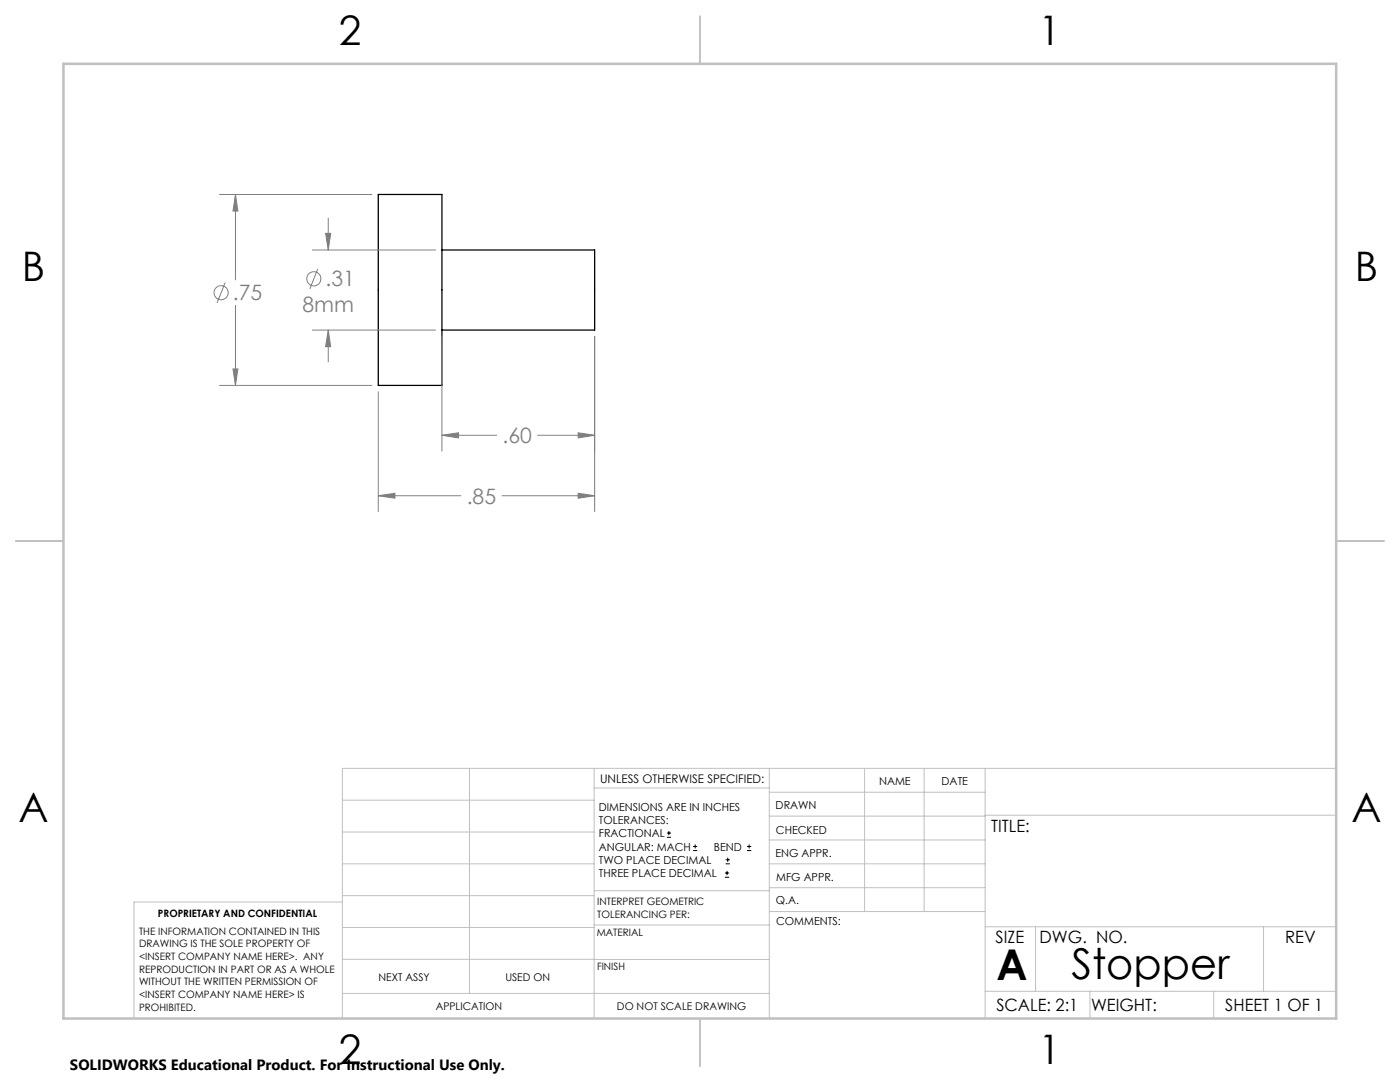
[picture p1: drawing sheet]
<svg xmlns="http://www.w3.org/2000/svg" width="279mm" height="216mm" viewBox="0 0 279 216" stroke-linecap="round" stroke-linejoin="round" font-family="sans-serif">
<path d="M75.5 38.8h12.7v38.1h-12.7zM88.2 49.9h30.5v16h-30.5" fill="none" stroke="#000" stroke-width=".25"/>
<g fill="none" stroke="#808080" stroke-width=".2">
<path d="M43.8 38.8h30.4M47 38.8v17M47 38.8l.5 3.3h-1zM44.9 56.4l-1.6 4M62.3 49.9h24.6M63.4 53.6l-1.6 4M65 46.6h1l-.5 3.3zM65.5 43.5v6.4M43.8 76.9h30.4M46.5 73.6h1l-.5 3.3zM47 60.9v16M62.3 65.9h24.6"/>
<path d="M65.5 65.9v6.3M65.5 65.9l.5 3.3h-1zM75.5 78.2v23.9M88.2 67.1v22.9M118.7 67.1v35M75.5 98.9h16.5M75.5 98.9l3.3-.5v1zM88.2 86.9h10.9M88.2 86.9l3.3-.5v1zM100.2 98.9h18.5M107.3 86.9h11.4M115.4 86.4l3.3 .5-3.3 .5z"/>
<path d="M115.4 98.4l3.3 .5-3.3 .5z"/>
<circle cx="44.1" cy="58.4" r="1.41"/>
<circle cx="62.6" cy="55.6" r="1.41"/>
</g>
<g fill="none" stroke="#000" stroke-width=".2">
<path d="M133.1 167.1h.8M133.1 166.2h.8M133.5 165.8v.9M138.3 169.7h.8M138.3 168.9h.8M138.7 168.5v.8M144.7 175h.8M144.7 174.2h.8M144.8 172.4h.9M144.8 171.6h.9M145.1 173.8v.8M145.2 171.1v.9"/>
<path d="M149.1 169.7h.8M149.1 168.9h.8M149.5 168.5v.8"/>
</g>
<g fill="none" stroke="#c0c0c0" stroke-width=".2">
<path d="M68.3 159.7h50.3M93.7 153.3v44.9M118.6 153.3v49.9M118.6 157.2h34.9M153.5 153.3v49.9M153.5 158.1h43.1M172.5 153.3v28.6M184.4 153.3v28.6M196.6 153.3v49.9M266.7 153.3h-198.4v49.9M68.3 178.7h50.3M68.3 172.4h50.3"/>
<path d="M68.3 166h50.3M68.3 180h-41.6v23.2M118.6 177.7h35M153.5 167.6h43.1M153.5 162.8h43.1M153.5 172.4h43.1M153.5 177.1h43.1M196.6 162.7h70.1M68.3 198.2h85.2M68.3 191.4l85.2 .1M68.3 185.1h50.3M118.6 184.6h35"/>
<path d="M153.6 181.9h43M196.6 197.8h70.1M196.6 184.9h70.1M206.7 184.9v12.9M217.5 197.8v5.4M242.2 197.8v5.4M252.2 184.9v12.9"/>
</g>
<path d="M139.7 3.2v9.5M3.1 107.9h9.6M266.7 107.9h9.5M139.7 203.2v9.6" fill="none" stroke="#c0c0c0" stroke-width=".25"/>
<path d="M12.7 12.7h254v190.5h-254z" fill="none" stroke="#c0c0c0" stroke-width=".5"/>
<path d="M65 46.6h1l-.5 3.3zM65.5 65.9l.5 3.3h-1zM47 38.8l.5 3.3h-1zM46.5 73.6h1l-.5 3.3zM88.2 86.9l3.3-.5v1zM115.4 86.4l3.3 .5-3.3 .5zM115.4 98.4l3.3 .5-3.3 .5zM75.5 98.9l3.3-.5v1z" fill="#808080"/>
<g font-size="8.5">
<text x="198.9" y="195.5">A</text>
<text x="213.8" y="195.4">Stopper</text>
</g>
<g font-size="8.1">
<text x="67.6" y="8.9">2</text>
<text x="207.3" y="8.9">1</text>
<text x="4.4" y="56.2">B</text>
<text x="270.4" y="56.2">B</text>
<text x="3.7" y="164.1">A</text>
<text x="269.7" y="164.1">A</text>
<text x="67.6" y="212.4">2</text>
<text x="207.3" y="212.4">1</text>
</g>
<g font-size="4.2" fill="#808080">
<text x="46.5" y="59.9">.75</text>
<text x="65" y="57.2">.31</text>
<text x="60.4" y="62.3">8mm</text>
<text x="100.3" y="88.4">.60</text>
<text x="93.2" y="100.5">.85</text>
</g>
<g font-size="3.4">
<text x="197.8" y="166">TITLE:</text>
<text x="198.7" y="188.1">SIZE</text>
<text x="207.5" y="188.1">DWG. NO.</text>
<text x="256.5" y="188.2">REV</text>
<text x="198.8" y="201.7">SCALE: 2:1</text>
<text x="217.7" y="201.8">WEIGHT:</text>
<text x="244.5" y="201.7">SHEET 1 OF 1</text>
</g>
<text font-size="3" x="14" y="213.5">SOLIDWORKS Educational Product. For Instructional Use Only.</text>
<text font-size="2.4" x="119.8" y="156.2">UNLESS OTHERWISE SPECIFIED:</text>
<g font-size="2.2">
<text x="119.5" y="161.8">DIMENSIONS ARE IN INCHES</text>
<text x="154.8" y="161.4">DRAWN</text>
<text x="175.4" y="156.6">NAME</text>
<text x="187.9" y="156.7">DATE</text>
<text x="119.5" y="164.4">TOLERANCES:</text>
<text x="119.5" y="167.1">FRACTIONAL</text>
<text x="154.9" y="166.3">CHECKED</text>
<text x="119.5" y="169.7">ANGULAR: MACH</text>
<text x="119.5" y="172.4">TWO PLACE DECIMAL</text>
<text x="142.5" y="169.7">BEND</text>
<text x="154.8" y="171">ENG APPR.</text>
<text x="119.5" y="175">THREE PLACE DECIMAL</text>
<text x="154.9" y="175.7">MFG APPR.</text>
<text x="154.9" y="180.4">Q.A.</text>
<text x="154.9" y="184.6">COMMENTS:</text>
</g>
<g font-size="2.1">
<text x="75.5" y="195.7">NEXT ASSY</text>
<text x="100.9" y="195.7">USED ON</text>
<text x="86.9" y="201.5">APPLICATION</text>
<text x="123.1" y="201.6">DO NOT SCALE DRAWING</text>
</g>
<g font-size="2">
<text x="31.5" y="182.9">PROPRIETARY AND CONFIDENTIAL</text>
<text x="119.2" y="180.6">INTERPRET GEOMETRIC</text>
<text x="119.2" y="183.1">TOLERANCING PER:</text>
<text x="27.8" y="186.5">THE INFORMATION CONTAINED IN THIS</text>
<text x="27.8" y="189">DRAWING IS THE SOLE PROPERTY OF</text>
<text x="27.8" y="191.6">&lt;INSERT COMPANY NAME HERE&gt;. ANY</text>
<text x="119.1" y="186.7">MATERIAL</text>
<text x="27.8" y="194.1">REPRODUCTION IN PART OR AS A WHOLE</text>
<text x="27.8" y="196.6">WITHOUT THE WRITTEN PERMISSION OF</text>
<text x="119.1" y="193.5">FINISH</text>
<text x="27.8" y="199.1">&lt;INSERT COMPANY NAME HERE&gt; IS</text>
<text x="27.8" y="201.7">PROHIBITED.</text>
</g>
</svg>
